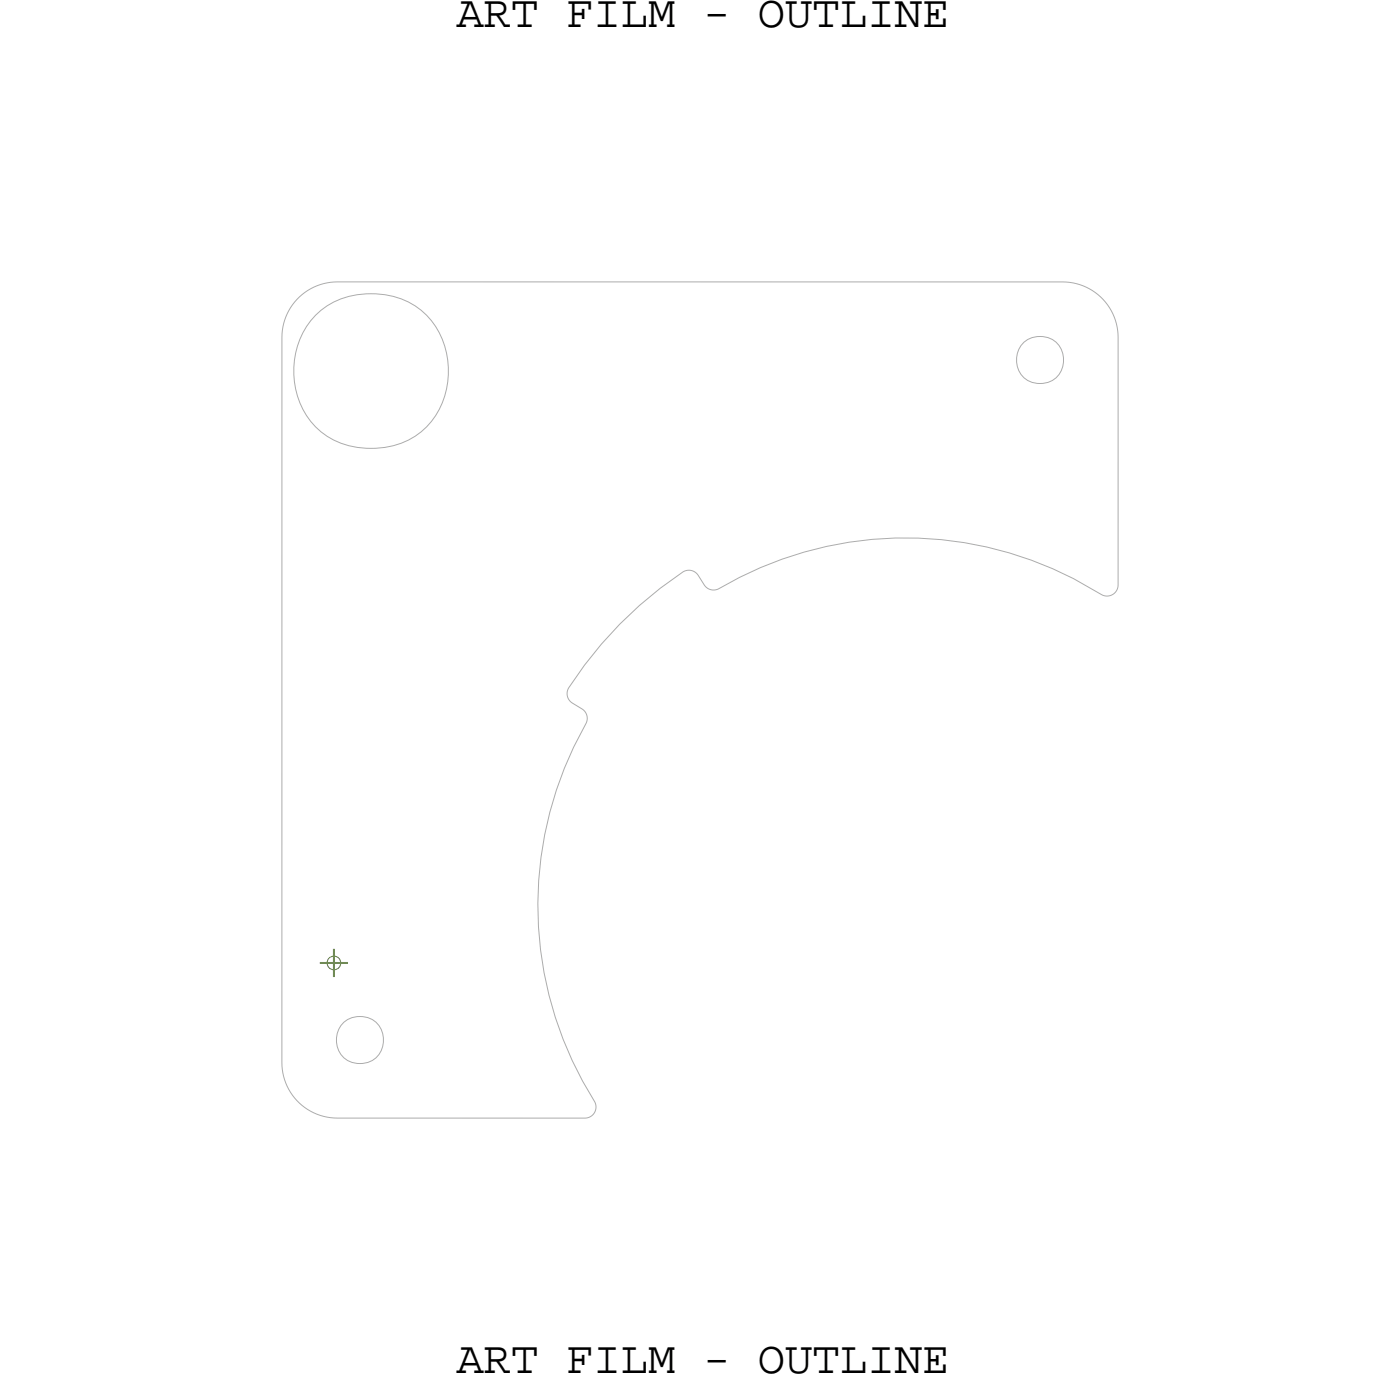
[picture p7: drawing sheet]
<svg xmlns="http://www.w3.org/2000/svg" width="63mm" height="63mm" viewBox="0 0 63 63" stroke-linecap="round" stroke-linejoin="round" font-family="sans-serif">
<!-- layer: Board Outline -->
<g fill="none" stroke="#acacac" stroke-width=".05">
<path d="M13.4 13.5l.7-.6 1.1-.2h32.7a2.5 2.5 0 0 1 2.5 2.5v11.2l-.2 .3-.4 .2a16.9 16.9 0 0 0-17.6-.3l-.4-.2-.5-.6-.5-.1a16.9 16.9 0 0 0-5.2 5.4v.4l.7 .5 .2 .4a16.9 16.9 0 0 0 .4 17.4l-.2 .4-.3 .2h-11.2a2.5 2.5 0 0 1-2.5-2.5v-32.7l.2-.9zM14.2 14.2a3.5 3.5 0 0 1 3.7-.8 3.5 3.5 0 0 1 2.3 2.9 3.4 3.4 0 0 1-4.5 3.8 3.5 3.5 0 0 1-1.5-5.9z"/>
<circle cx="46.9" cy="16.2" r="1.07"/>
<circle cx="16.2" cy="46.9" r="1.07"/>
</g>
<!-- layer: Drawing Origin -->
<path d="M14.8 43.2l.2-.1 .3 .1v.2v.2l-.3 .1-.2-.1-.1-.2z" fill="none" stroke="#638b3a" stroke-width=".05"/>
<path d="M14.4 43.4h1.3M15 42.7v1.3" fill="none" stroke="#638b3a" stroke-width=".09"/>
<g font-size="2.1">
<text x="20.6" y="1.2">ART FILM - OUTLINE</text>
<text x="20.6" y="61.9">ART FILM - OUTLINE</text>
</g>
</svg>
